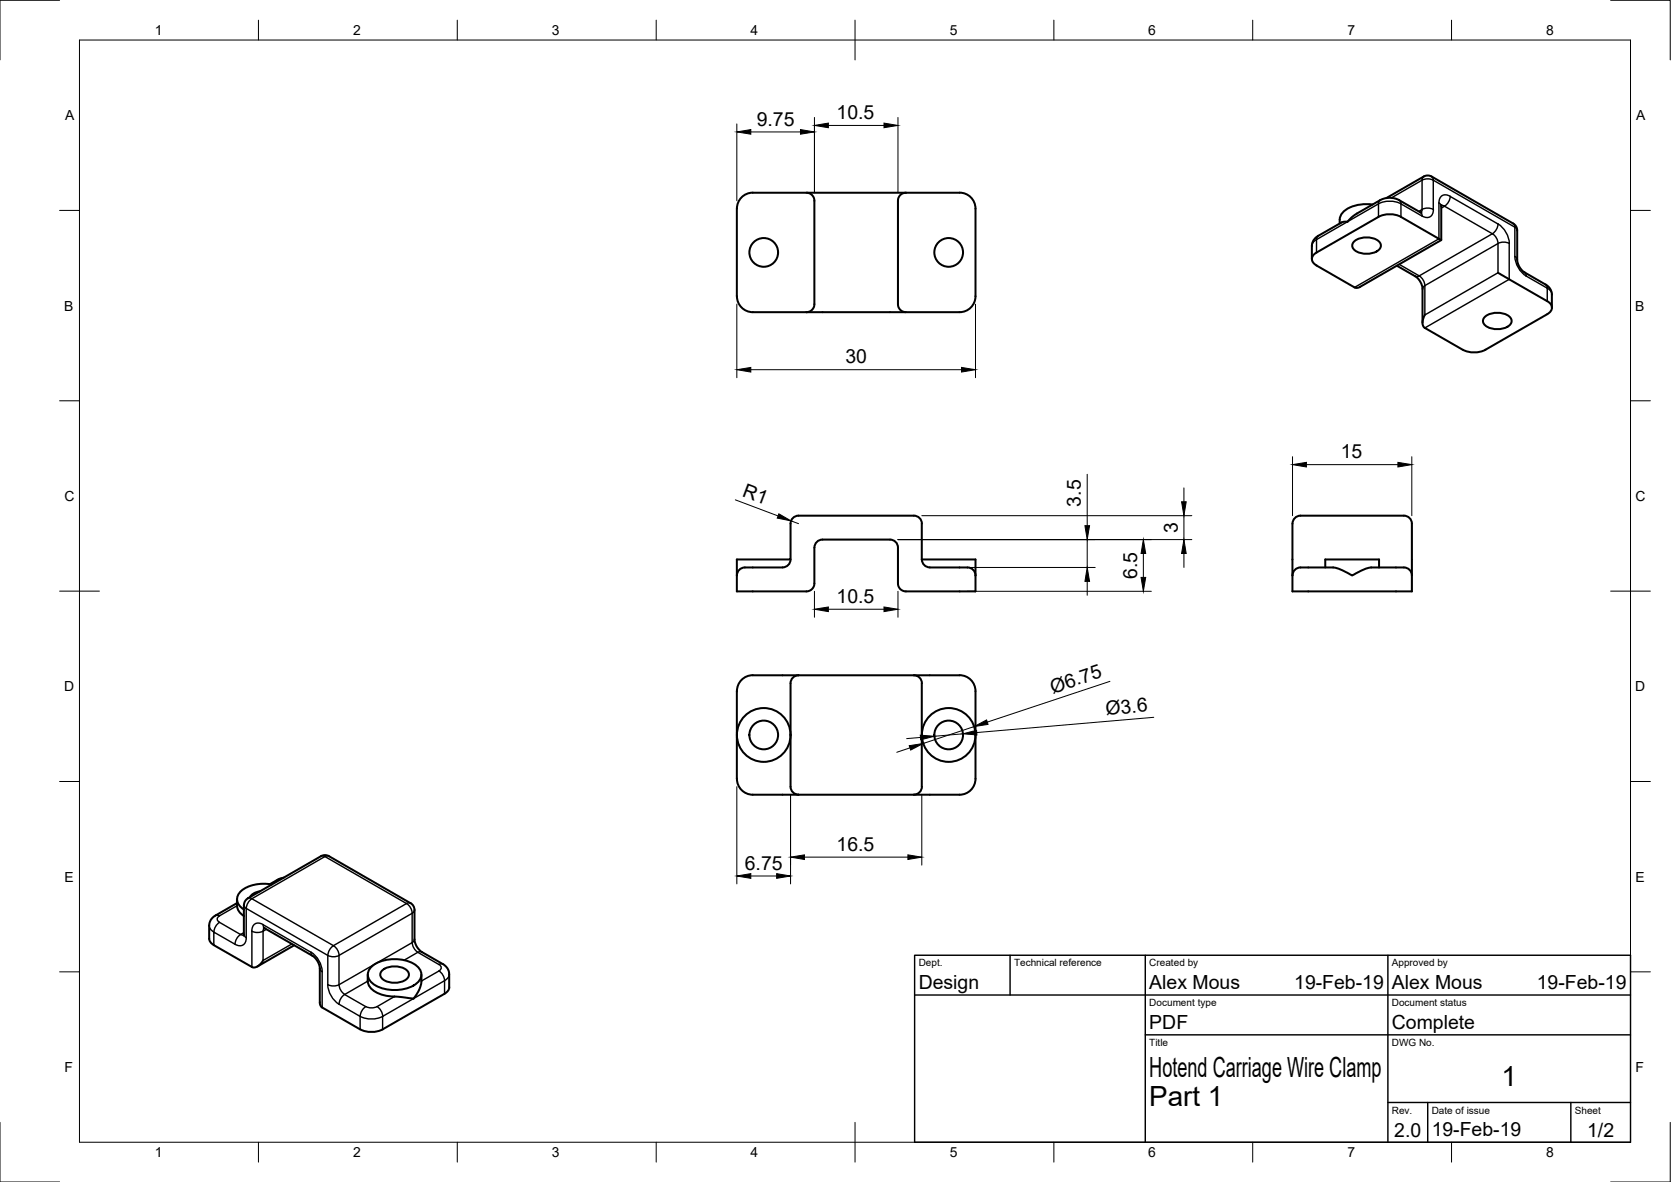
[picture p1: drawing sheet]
<svg xmlns="http://www.w3.org/2000/svg" width="420mm" height="297mm" viewBox="0 0 420 297" stroke-linecap="round" stroke-linejoin="round" font-family="sans-serif">
<!-- layer: Visible -->
<g fill="none" stroke="#000" stroke-width=".51">
<path d="M185.3 52.4v22.1M189.3 48.4h38.5M189.3 48.4a4 4 0 0 0-4 4M202.8 48.4a1.99 1.99 0 0 1 2 2v26a1.99 1.99 0 0 1-2 2.1M227.8 48.4a1.99 1.99 0 0 0-2 2v26a1.99 1.99 0 0 0 2 2.1h13.5M227.8 48.4h13.5M241.3 48.4a4 4 0 0 1 4 4v22a4 4 0 0 1-4 4.1M345.1 51.4a8.7 8.7 0 0 0-7.7 2.3 3.4 3.4 0 0 0-.6 2.5M348.6 49.8l9.4-5.4 1.2-.3 .8 .3 20.5 11.8 .6 .5 .3 .8 .1 7.9 .3 1.3 1.2 1.5 5.8 3.4 .8 .8 .6 1.3v3.6M357.4 53.5l-6-3.4-.9-.3-1.5-.1-1.8 .5-6 3.5-1.6 1.2a1.92 1.92 0 0 1-1.9 .9l-6.4 3.6-.7 .5-.4 .6-.3 1v3.6M362.4 51.5v8.8l-20.7 11.9h-1.1l-9.6-5.5a1.73 1.73 0 0 1-1.1-1.6 1.73 1.73 0 0 1 1.1-1.6l15.6-9a6.3 6.3 0 0 1 5.7 0l10.1 5.8M185.3 74.4a4 4 0 0 0 4 4.1h13.5"/>
<path d="M202.8 78.5h25M340.5 60.6a5.1 5.1 0 0 1 6.5 .4 1.73 1.73 0 0 1-1.4 2.4 5.1 5.1 0 0 1-5.4-1 1.34 1.34 0 0 1 .3-1.8zM351.2 66.8l4.8 2.7 .7 .7 .7 1.1 .3 1.1v8.7M358.3 79.1a2.46 2.46 0 0 0 0 3.3l9.5 5.5M373.4 79.6a5.1 5.1 0 0 1 6.5 .4 1.73 1.73 0 0 1-1.4 2.4 5.1 5.1 0 0 1-5.4-1.1 1.34 1.34 0 0 1 .3-1.7zM376.7 68.5l12.3 7.2a1.71 1.71 0 0 1 1.2 1.6 1.71 1.71 0 0 1-1.1 1.6l-15.6 9M367.8 87.9a6.3 6.3 0 0 0 5.7 0M198.8 131.6v9h-13.5v8h17.5a1.99 1.99 0 0 0 2-2v-9M206.8 135.6a2 2 0 0 0-2 2M229.8 129.6h-29a2 2 0 0 0-2 2M229.8 129.6a2 2 0 0 1 2 2M231.8 131.6v9h13.5v8h-17.5a1.99 1.99 0 0 1-2-2v-9a2 2 0 0 0-2-2h-17"/>
<path d="M325 131.6v17h30v-17M325 131.6a2 2 0 0 1 2-2h26a2 2 0 0 1 2 2M187.3 142.6h9.5M187.3 142.6a2 2 0 0 0-2 2M198.8 140.6a2 2 0 0 1-2 2M231.8 140.6a2 2 0 0 0 2 2M233.8 142.6h8.6a2.64 2.64 0 0 1 2.8 1.5l.1 .5M325 144.6a2.29 2.29 0 0 1 2.9-2h7.4l1.2 .3 2.7 1.3a1.25 1.25 0 0 0 1.9-.2l2.3-1.1 1.3-.3h7.4a2.63 2.63 0 0 1 2.8 1.5l.1 .5M333.2 142.6v-2h13.6v2M185.3 173.7v22M189.3 169.7h11.5M189.3 169.7a4 4 0 0 0-4 4"/>
<path d="M198.8 171.7v26a2 2 0 0 0 2 2M200.8 169.7h40.5M200.8 169.7a2 2 0 0 0-2 2M229.8 169.7a2 2 0 0 1 2 2M231.8 171.7v26a2 2 0 0 1-2 2M241.3 169.7a4 4 0 0 1 4 4v22a4 4 0 0 1-4 4M185.3 195.7a4 4 0 0 0 4 4h11.5M200.8 199.7h40.5M52.6 235.9l.2 .7 1 .9M53.8 237.5l9.5 5.5a2.46 2.46 0 0 0 2.8-1.6M59.6 226a3.7 3.7 0 0 0 1.7 4.2M59.6 227l-5.6 3.2-.8 .7-.6 1.4v3.6"/>
<path d="M61.3 227.5v7.6M62.3 225.7l18.4-10.5 1.2-.3 .8 .3 20.5 11.8M62.3 225.7l-.8 1-.2 .8M65.4 224l-1.6 .5-.9 .9M66.3 233.2l12.3 7 .7 .6 .8 1.3 .3 .9v8.9l.2 .9 .4 .4 9.6 5.5a6.4 6.4 0 0 0 5.6 0M68.4 222.3a8.9 8.9 0 0 0-8.3 2.1 2.71 2.71 0 0 0 1.2 4.2M71.3 220.6l-1.2 .3-2.2 1.3M74 237.6l-9.3 5.3M103.2 226.9l.6 .6 .4 .8v7.9l.4 1.3 .6 .9 .7 .7 5.6 3.3 .9 .8 .5 1.3v4l-.4 .6-.7 .6-15.6 9M92.5 244.9v1.7M93.7 242.7a10 10 0 0 1 11.1 0 2.8 2.8 0 0 1 1.1 2.7 2.8 2.8 0 0 1-1.9 2.3 10.3 10.3 0 0 1-10.3-.6 2.64 2.64 0 0 1 0-4.4zM96.1 243.8a5.1 5.1 0 0 1 6.5 .4 1.73 1.73 0 0 1-1.4 2.4 5.1 5.1 0 0 1-5.4-1 1.34 1.34 0 0 1 .3-1.8z"/>
<path d="M106 244.9l-.1 2.4-.5 1.5-.7 1.2a1.46 1.46 0 0 1-2.1 .8l-2.9-.3a9.3 9.3 0 0 1-6.5-2.2l-.6-1.1-.1-.6"/>
<circle cx="192" cy="63.4" r="3.6"/>
<circle cx="238.5" cy="63.4" r="3.6"/>
<circle cx="192" cy="184.7" r="6.8"/>
<circle cx="192" cy="184.7" r="3.6"/>
<circle cx="238.5" cy="184.7" r="6.8"/>
<circle cx="238.5" cy="184.7" r="3.6"/>
</g>
<!-- layer: Visible Narrow -->
<g fill="none" stroke="#000" stroke-width=".36">
<path d="M331.5 59.3l-.4 .3-.1 .6M346.6 54.5v-3.3l-15.6 9v3.3M347 50.3l-.3 .4-.1 .5a6.3 6.3 0 0 1 5.7 0M351.8 50.3l.4 .4 .1 .5M352.3 51.2l5.3 3.1a1.73 1.73 0 0 0 2 .2 1.73 1.73 0 0 0 .8-1.9M352.3 51.2v3.3M357.2 53.4l.3 .3 .1 .6M357.6 45.3l1.4-.4 1.4 .4M357.6 45.3v7.3l-.9 .5M357.6 45.3l-7.8 4.4M358 44.4l-.3 .3-.1 .6M360 44.4l.3 .3 .1 .6"/>
<path d="M360.4 45.3l20.5 11.8M360.4 45.3v7.3M360.4 52.6l-.9-.3-1.5 .1-.4 .2-.3 .8M361.8 51v9l-21.2 12.2M362.4 51.6l.8 .2M363.2 51.8l12 6.9-18.4 10.6M363.2 51.8l-.8 .5M364.6 49.4l12.1 6.9M364.6 49.3l-.4 1.4-1 1.1M364.6 49.3a1.73 1.73 0 0 0-2-.2 1.73 1.73 0 0 0-.8 1.9l.4 .4 .2 .4M376.7 56.3a6.2 6.2 0 0 1 2.8 4.9l-1.4-.4-1.4 .4-.4-1.4-1-1.1 1-1zM380.5 56.2l.3 .3 .1 .6"/>
<path d="M380.9 57.1v7.4l.4 .3 .2 .5M380.9 57.1l.4 .4 .2 .4M331 60.2l-.9 .9-.2 .7M351.8 66.4l5 2.9M356.9 69.3l-.6 .2-.4-.1M356.9 69.3l1 1.1 .4 1.4M358.3 71.8l18.4-10.6v7.3l-18.4 10.6zM358.3 71.8l-.5 .4-.1 .4M379.5 61.2v9l-21.2 12.2M380.9 64.4a6.3 6.3 0 0 0 2.8 5l-.1-.6-.3-.4M383.7 69.4l5.3 3M388.6 71.5l.3 .4 .1 .5"/>
<path d="M389 72.4v3.3M389.1 72.4l.7 .6 .4 1M80.7 215.2h2M52.6 232.6l.2 .7 1 .9M54.2 230.1l.5-.1 .5 .2M55.2 231.8l5.3 3.1 .8-.5M55.2 231.8l-1 1-.4 1.4M55.2 230.2a.86 .86 0 0 0-.6 .8 .86 .86 0 0 0 .6 .8M59.1 237.3l-5.3-3.1v3.3M59.6 227.6l-4.4 2.6M61.3 235l-.8-.2-.4 .3-.8 1.2-.2 1M61.3 234.8l.2 .5 .4 .3"/>
<path d="M61.3 227.5l.2 .4 .4 .4M61.9 228.3l20.5 11.8M61.9 228.3v7.4M61.9 235.6a1.73 1.73 0 0 1-.8 1.9 1.73 1.73 0 0 1-2-.2M62.3 225.7h.5l.5 .1-1 1.1-.4 1.4M66.1 232.4l12.1 6.9 .1 .6 .3 .3M66.2 234l-1.5 .3-1.4-.3v9M66.2 232.3a1.73 1.73 0 0 0-2-.1 1.73 1.73 0 0 0-.9 1.8M66.2 232.4l.1 .5 .3 .4M66.4 233.2l-.2 .8M67 233.5l-.9 .5v7.4l7.3-4.2M70.5 221l-.7 .1"/>
<path d="M78.2 239.3a6.3 6.3 0 0 1 2.8 4.9M83.9 237.7l.9 1 .5 1.4M83.9 237.7l-1 1-.5 1.4M102.2 227.1l-20.5-11.8-18.4 10.6 20.5 11.7M102.2 227.1l-18.4 10.5M102.2 227l1 1.1 .4 1.4M103.2 226.9h-.4l-.6 .1M103.6 236.9l-18.4 10.6v-7.4M103.6 229.5v7.4M103.6 229.5l-18.4 10.6M103.6 236.9l.5 1.4 1 1M104.2 228.7l-.1 .4-.5 .4"/>
<path d="M104.2 236l-.1 .5-.5 .4M105.1 239.3l-3.5 2M105.1 239.3l5.3 3.1M106.1 239.2l-.5-.1-.5 .2M80.4 243.4l.2 .4 .4 .4v9M82.4 240.1v7.4a6.3 6.3 0 0 0 2.8 4.9M82.4 240.1l1.5 .3 1.4-.3M82.4 247.4l1.5 .4 1.4-.4 .4 1.4 1 1.1M85.2 252.4l5.4 3M86.7 249.9l5.3 3.1M86.7 249.9l-1 1.1-.4 1.4M90.6 255.4v3.3"/>
<path d="M92 253l-1 1-.4 1.4M92 252.9l1.4 .4 1.4-.4M92.5 246.6l-5.8 3.3M94.8 253l1 1 .4 1.4a6.3 6.3 0 0 1-5.6 0M99.2 250.4l-4.4 2.6M110.4 244l-4.4 2.5M110.4 242.4a.86 .86 0 0 1 .6 .8 .86 .86 0 0 1-.6 .8M110.4 244l1 1.1 .4 1.4M111.4 242.3l-.5-.1-.5 .2M111.8 249.7v-3.2l-15.6 8.9v3.3M113 244.8l-.2 .7-1 .9"/>
</g>
<!-- layer: Border -->
<g fill="none" stroke="#000" stroke-width=".25">
<path d="M15 .1h-15v15M20 10.1h390v276.9h-390zM65 5.1v5M115 5.1v5M165 5.1v5M215 5.1v10M265 5.1v5M315 5.1v5M365 5.1v5M405 .1h15v15M15 52.9h5M410 52.9h5"/>
<path d="M15 100.7h5M410 100.7h5M15 148.6h10M405 148.6h10M15 196.4h5M410 196.4h5M15 244.2h5M410 244.2h5M0 282.1v14.9h15M65 287v5M115 287v5M165 287v5"/>
<path d="M215 282.1v9.9M265 287v5M315 287v5M365 287v5M420 282.1v14.9h-15"/>
</g>
<!-- layer: TitleBlock -->
<path d="M230 240.1h180v46.9h-180zM230 250h180M254 240.1v9.9M288 240.1v46.9M349 240.1v46.9M288 260.1h122M349 277.1h61M359 277.1v9.9M395 277.1v9.9" fill="none" stroke="#000" stroke-width=".36"/>
<!-- layer: Dimensions -->
<g fill="none" stroke="#000" stroke-width=".25">
<path d="M185.3 31.1v19.3M188.8 33.2h12.5M204.8 29.5v18.9M208.3 31.5h14M225.8 29.5v18.9M185.3 76.4v18.5M245.3 76.4v18.5M188.8 92.9h53M273.4 119.2v12.9M325 114.8v14.8M328.5 116.8h23M355 114.8v14.8"/>
<path d="M184.9 125.6l10.7 4.1M198.9 130.9l1.9 .7M225.8 135.6h73.9M231.8 129.6h67.9M273.4 135.6v7M287.5 139.1v6M297.7 122.6v3.5M297.7 129.6v6M297.7 139.1v3.5M204.8 148.6v6.5M208.3 153.1h14M225.8 148.6v6.5"/>
<path d="M243.3 148.6h46.2M243.3 142.6h32.1M273.4 146.1v3.5M279.1 171.2l-30.9 10.3M185.3 197.7v24.4M198.8 199.7v22.4M228.8 187.9l-3.3 1.1M231.5 185.3l-3.5 .3M231.8 199.7v17.7M242.1 184.4l-7.2 .6M244.9 182.6l-12.8 4.2M290.1 180.3l-44.5 3.8"/>
<path d="M202.3 215.4h26M188.8 220.1h6.5"/>
</g>
<g fill="#000" stroke="#000" stroke-width=".25">
<path d="M185.3 33.2l3.5-.6v1.1zM201.3 32.6l3.5 .6-3.5 .5zM204.8 31.5l3.5-.6v1.2zM222.3 30.9l3.5 .6-3.5 .6zM185.3 92.9l3.5-.6v1.2zM241.8 92.3l3.5 .6-3.5 .6zM325 116.8l3.5-.6v1.2zM351.5 116.2l3.5 .6-3.5 .6zM195.8 129.1l3.1 1.8-3.5-.7zM272.8 132.1h1.2l-.6 3.5zM287.5 135.6l.6 3.5h-1.2zM297.7 135.6l.6 3.5h-1.2z"/>
<path d="M297.1 126.1h1.2l-.6 3.5zM204.8 153.1l3.5-.6v1.2zM222.3 152.5l3.5 .6-3.5 .6zM273.4 142.6l.6 3.5h-1.2zM286.9 145.1h1.2l-.6 3.5zM228.6 187.4l3.5-.6-3.1 1.7zM231.4 184.7l3.5 .3-3.4 .9zM242.1 184.4l3.5-.9v1.2zM244.9 182.6l3.2-1.7 .3 1.1zM185.3 220.1l3.5-.6v1.2zM195.3 219.5l3.5 .6-3.5 .6zM198.8 215.4l3.5-.6v1.2z"/>
<path d="M228.3 214.8l3.5 .6-3.5 .6z"/>
</g>
<g font-size="7">
<text x="289" y="270.6">Hotend Carriage Wire Clamp</text>
<text x="377.5" y="273">1</text>
<text x="289" y="278.1">Part 1</text>
</g>
<g font-size="4.9">
<text x="210.4" y="30">10.5</text>
<text x="190.3" y="31.6">9.75</text>
<text x="212.6" y="91.3">30</text>
<text x="337.1" y="115.2">15</text>
<text x="186.5" y="124.6" transform="rotate(21 186.5 124.6)">R1</text>
<text x="271.8" y="127.3" transform="rotate(-90 271.8 127.3)">3.5</text>
<text x="296.1" y="133.9" transform="rotate(-90 296.1 133.9)">3</text>
<text x="285.9" y="145.5" transform="rotate(-90 285.9 145.5)">6.5</text>
<text x="210.4" y="151.6">10.5</text>
<text x="264.7" y="174.3" transform="rotate(-18 264.7 174.3)">Ø6.75</text>
<text x="278.1" y="179.6" transform="rotate(-5 278.1 179.6)">Ø3.6</text>
<text x="210.4" y="213.8">16.5</text>
<text x="187.3" y="218.6">6.75</text>
<text x="231" y="248.5">Design</text>
<text x="289" y="248.5">Alex Mous</text>
<text x="325.4" y="248.5">19-Feb-19</text>
<text x="350" y="248.5">Alex Mous</text>
<text x="386.4" y="248.5">19-Feb-19</text>
<text x="289" y="258.6">PDF</text>
<text x="350" y="258.6">Complete</text>
<text x="350.6" y="285.7">2.0</text>
<text x="360" y="285.5">19-Feb-19</text>
<text x="399.1" y="285.7">1/2</text>
</g>
<g font-size="3.5">
<text x="39" y="8.8">1</text>
<text x="88.8" y="8.8">2</text>
<text x="138.8" y="8.8">3</text>
<text x="188.7" y="8.8">4</text>
<text x="238.8" y="8.8">5</text>
<text x="288.7" y="8.8">6</text>
<text x="338.8" y="8.8">7</text>
<text x="388.8" y="8.8">8</text>
<text x="16.4" y="30.2">A</text>
<text x="411.4" y="30.2">A</text>
<text x="16.2" y="78">B</text>
<text x="411.2" y="78">B</text>
<text x="16.2" y="125.9">C</text>
<text x="411.2" y="125.9">C</text>
<text x="16.2" y="173.7">D</text>
<text x="411.2" y="173.7">D</text>
<text x="16.2" y="221.6">E</text>
<text x="411.2" y="221.6">E</text>
<text x="16.2" y="269.4">F</text>
<text x="411.2" y="269.4">F</text>
<text x="39" y="290.8">1</text>
<text x="88.8" y="290.8">2</text>
<text x="138.8" y="290.8">3</text>
<text x="188.7" y="290.8">4</text>
<text x="238.8" y="290.8">5</text>
<text x="288.7" y="290.8">6</text>
<text x="338.8" y="290.8">7</text>
<text x="388.8" y="290.8">8</text>
</g>
<g font-size="2.5">
<text x="231" y="242.9">Dept.</text>
<text x="255" y="242.9">Technical reference</text>
<text x="289" y="242.9">Created by</text>
<text x="350" y="242.9">Approved by</text>
<text x="289" y="252.8">Document type</text>
<text x="350" y="252.8">Document status</text>
<text x="289" y="262.9">Title</text>
<text x="350" y="262.9">DWG No.</text>
<text x="350" y="279.9">Rev.</text>
<text x="360" y="279.9">Date of issue</text>
<text x="396" y="279.9">Sheet</text>
</g>
</svg>
